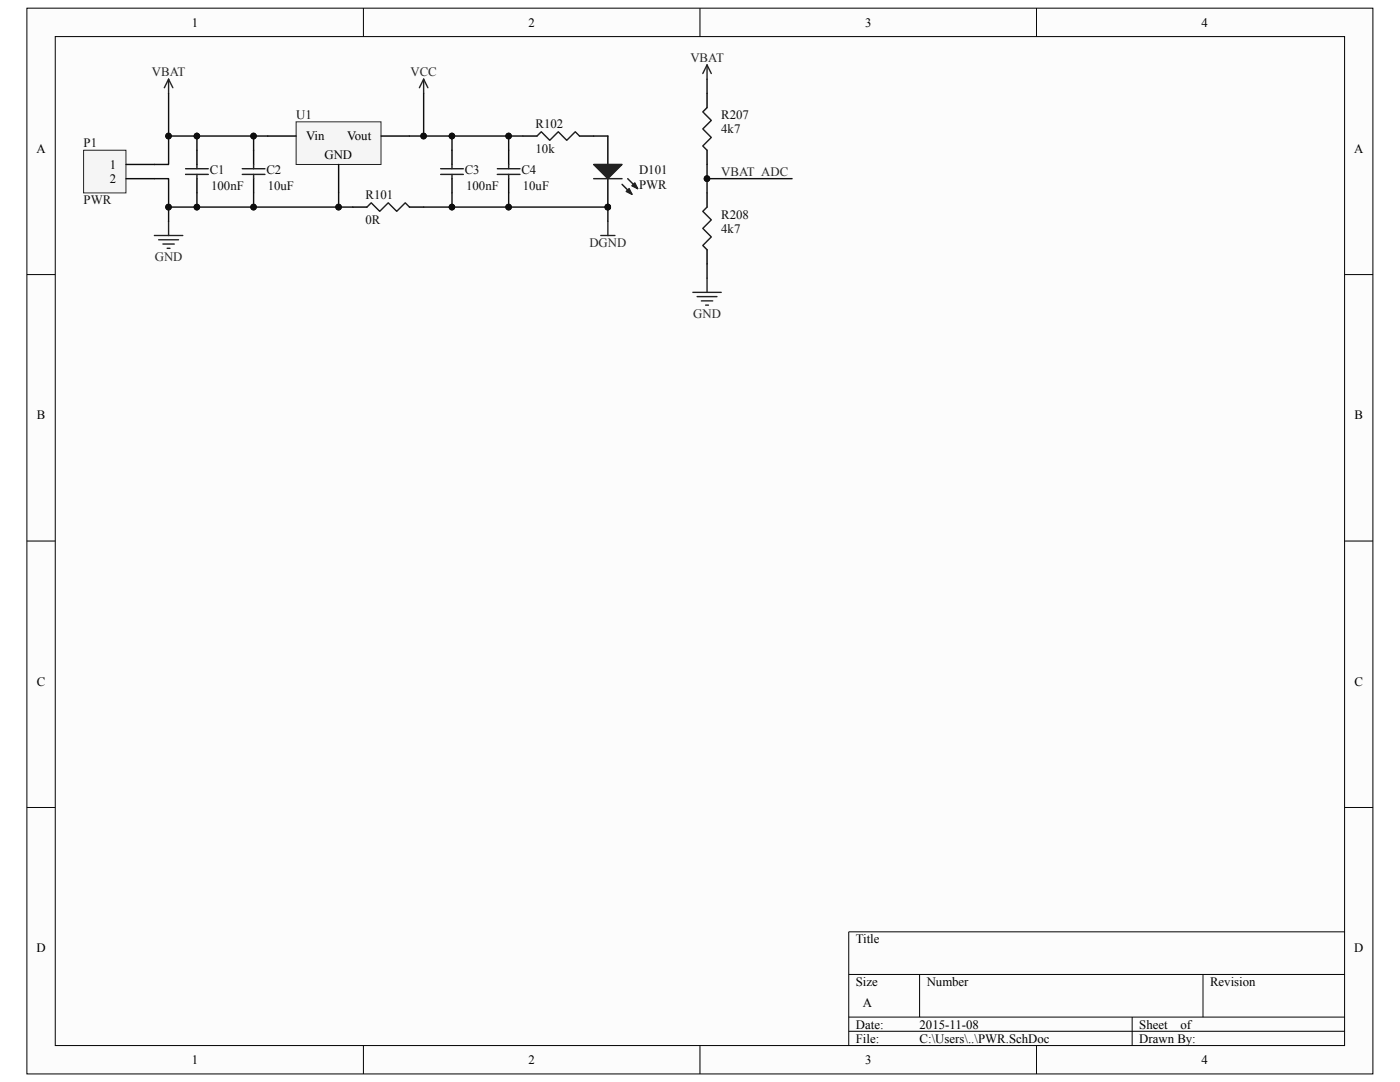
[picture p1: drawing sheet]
<svg xmlns="http://www.w3.org/2000/svg" width="279mm" height="216mm" viewBox="0 0 279 216" stroke-linecap="round" stroke-linejoin="round" font-family="sans-serif">
<path d="M5.4 1.6h268.6v212.7h-268.6z" fill="#fcfcfc"/>
<path d="M5.4 1.6h268.6v212.7h-268.6z" fill="none" stroke="#000" stroke-width=".2"/>
<path d="M11 7.3h257.3v201.3h-257.3z" fill="#fcfcfc"/>
<g fill="none" stroke="#000" stroke-width=".2">
<path d="M11 7.3h257.3v201.3h-257.3zM72.5 1.6v5.7M139.7 1.6v5.7M206.9 1.6v5.7M5.4 54.8h5.6M268.4 54.8h5.6M5.4 108h5.6M268.4 108h5.6M5.4 161.1h5.6M268.4 161.1h5.6M169.4 194.4h99M183.5 194.4v8.5"/>
<path d="M240.1 194.4v8.5M268.4 185.9h-99v22.7M72.5 208.6v5.7M139.7 208.6v5.7M169.4 202.9h99M169.4 205.8h99M206.9 208.6v5.7M225.9 202.9v5.7"/>
</g>
<path d="M16.7 30h8.4v8.5h-8.4z" fill="#f5f5f5"/>
<path d="M16.7 30h8.4v8.5h-8.4z" fill="none" stroke="#262626" stroke-width=".2"/>
<path d="M25.2 32.8h5.6M25.2 35.7h5.6" fill="none" stroke="#000" stroke-width=".28"/>
<path d="M33.6 15.8l-.8 1.7M33.6 15.8l.9 1.7M33.6 15.8v2.8M84.5 15.8l-.8 1.7M84.5 15.8l.9 1.7M84.5 15.8v2.8" fill="none" stroke="#262626" stroke-width=".28"/>
<path d="M59.1 24.3h16.9v8.5h-16.9z" fill="#f5f5f5"/>
<path d="M59.1 24.3h16.9v8.5h-16.9z" fill="none" stroke="#262626" stroke-width=".2"/>
<g fill="none" stroke="#000" stroke-width=".28">
<path d="M141.1 18.6v2.9M39.3 30v2.8M39.3 35.7v2.8M50.6 30v2.8M50.6 35.7v2.8M53.4 27.1h5.7M67.6 32.8v5.7M76.1 27.1h5.6M90.2 30v2.8M90.2 35.7v2.8M101.5 30v2.8M101.5 35.7v2.8"/>
<path d="M104.3 27.1h2.9M115.7 27.1h2.8M121.3 27.1v5.7M121.3 35.7v5.6M141.1 30v2.8M141.1 38.5v2.8M70.4 41.3h2.8M81.7 41.3h2.8M141.1 49.8v2.9"/>
</g>
<g fill="none" stroke="#262626" stroke-width=".28">
<path d="M141.1 13v2.8M141.1 13l-.8 1.7M141.1 13l.9 1.7M30.8 47h5.7M31.7 47.8h3.9M32.5 48.7h2.3M33.4 49.5h.5M33.6 44.2v2.8M119.9 47h2.8M121.3 44.2v2.8M138.3 58.3h5.6M139.1 59.2h4"/>
<path d="M141.1 55.5v2.8M140 60h2.2M140.8 60.9h.6"/>
</g>
<g fill="none" stroke="#1c1c1c" stroke-width=".28">
<path d="M37 33.7h4.6M37 34.8h4.6M39.3 32.8v.9M39.3 34.8v.9M48.4 33.7h4.5M48.4 34.8h4.5M50.6 32.8v.9M50.6 34.8v.9M87.9 33.7h4.6M87.9 34.8h4.6M90.2 32.8v.9M90.2 34.8v.9"/>
<path d="M99.3 33.7h4.5M99.3 34.8h4.5M101.5 32.8v.9M101.5 34.8v.9M107.2 27.1l.8-.8 1.7 1.7 1.7-1.7 1.7 1.7 1.7-1.7 .9 .8M118.5 35.7h5.6M124.1 36.8l2 2M125.3 35.7l2 1.9M141.1 21.5l-.8 .8 1.7 1.7-1.7 1.7 1.7 1.7-1.7 1.7 .8 .9M73.2 41.3l.9-.8 1.7 1.7 1.7-1.7 1.7 1.7 1.7-1.7 .8 .8M141.1 41.3l-.8 .9 1.7 1.7-1.7 1.7 1.7 1.7-1.7 1.7 .8 .8"/>
</g>
<g fill="#0e0e0e" stroke="#0e0e0e" stroke-width=".2">
<circle cx="121.3" cy="41.3" r=".56"/>
<circle cx="33.6" cy="27.1" r=".56"/>
<circle cx="84.5" cy="27.1" r=".56"/>
<circle cx="67.6" cy="41.3" r=".56"/>
<circle cx="39.3" cy="27.1" r=".56"/>
<circle cx="39.3" cy="41.3" r=".56"/>
<circle cx="50.6" cy="41.3" r=".56"/>
<circle cx="33.6" cy="41.3" r=".56"/>
<circle cx="50.6" cy="27.1" r=".56"/>
<circle cx="90.2" cy="27.1" r=".56"/>
<circle cx="101.5" cy="27.1" r=".56"/>
<circle cx="90.2" cy="41.3" r=".56"/>
<circle cx="101.5" cy="41.3" r=".56"/>
<circle cx="141.1" cy="35.7" r=".56"/>
</g>
<g fill="#1c1c1c" stroke="#1c1c1c" stroke-width=".28">
<path d="M118.5 32.8h5.6l-2.8 2.9z"/>
<path d="M125.6 37.6l.5 1.2-1.1-.6z"/>
<path d="M126.7 36.5l.6 1.1-1.2-.5z"/>
</g>
<g fill="none" stroke="#0e0e0e" stroke-width=".28">
<path d="M33.6 18.6v14.2h-2.8M84.5 18.6v8.5h-2.8M141.1 15.8v2.8M30.8 35.7h2.8v5.6h34v-2.8M33.6 27.1h19.8M39.3 27.1v2.9M39.3 38.5v2.8M50.6 27.1v2.9M50.6 38.5v2.8M84.5 27.1h5.7v2.9M90.2 27.1h11.3v2.9M90.2 38.5v2.8"/>
<path d="M101.5 38.5v2.8M101.5 27.1h2.8M118.5 27.1h2.8M141.1 32.8v5.7M141.1 35.7h17M33.6 41.3v2.9M67.6 41.3h2.8M84.5 41.3h36.8v2.9M141.1 52.7v2.8"/>
</g>
<g font-size="2.6">
<text x="38.3" y="5.3">1</text>
<text x="105.5" y="5.3">2</text>
<text x="172.6" y="5.3">3</text>
<text x="239.8" y="5.3">4</text>
<text x="61.1" y="28">Vin</text>
<text x="69.3" y="28">Vout</text>
<text x="7.3" y="30.5">A</text>
<text x="21.9" y="33.7">1</text>
<text x="64.7" y="31.7">GND</text>
<text x="270.3" y="30.5">A</text>
<text x="21.9" y="36.5">2</text>
<text x="7.3" y="83.7">B</text>
<text x="270.3" y="83.7">B</text>
<text x="7.3" y="136.8">C</text>
<text x="270.3" y="136.8">C</text>
<text x="7.3" y="190">D</text>
<text x="170.8" y="188.2">Title</text>
<text x="270.3" y="190">D</text>
<text x="170.8" y="196.7">Size</text>
<text x="184.9" y="196.7">Number</text>
<text x="241.5" y="196.7">Revision</text>
<text x="172.2" y="201">A</text>
<text x="170.8" y="205.2">Date:</text>
<text x="170.8" y="208.1">File:</text>
<text x="183.5" y="205.2">2015-11-08</text>
<text x="183.5" y="208.1">C:\Users\..\PWR.SchDoc</text>
<text x="227.4" y="205.2">Sheet</text>
<text x="227.4" y="208.1">Drawn By:</text>
<text x="235.6" y="205.2">of</text>
<text x="38.3" y="212.3">1</text>
<text x="105.5" y="212.3">2</text>
<text x="172.6" y="212.3">3</text>
<text x="239.8" y="212.3">4</text>
</g>
<g font-size="2.6" fill="#262626">
<text x="30.3" y="15.3">VBAT</text>
<text x="81.9" y="15.3">VCC</text>
<text x="137.8" y="12.4">VBAT</text>
<text x="143.9" y="35.1">VBAT_ADC</text>
<text x="30.9" y="52.1">GND</text>
<text x="117.6" y="49.3">DGND</text>
<text x="138.3" y="63.5">GND</text>
</g>
<g font-size="2.6" fill="#0e0e0e">
<text x="59.1" y="23.8">U1</text>
<text x="143.9" y="23.8">R207</text>
<text x="16.7" y="29.4">P1</text>
<text x="106.9" y="25.5">R102</text>
<text x="143.9" y="26.6">4k7</text>
<text x="41.8" y="34.8">C1</text>
<text x="53.2" y="34.8">C2</text>
<text x="92.7" y="34.8">C3</text>
<text x="104.1" y="34.8">C4</text>
<text x="106.9" y="30.6">10k</text>
<text x="127.5" y="34.8">D101</text>
<text x="16.7" y="40.8">PWR</text>
<text x="42.1" y="37.9">100nF</text>
<text x="53.4" y="37.9">10uF</text>
<text x="73" y="39.6">R101</text>
<text x="93" y="37.9">100nF</text>
<text x="104.3" y="37.9">10uF</text>
<text x="127.5" y="37.6">PWR</text>
<text x="73" y="44.7">0R</text>
<text x="143.9" y="46.4">4k7</text>
<text x="143.9" y="43.6">R208</text>
</g>
</svg>
